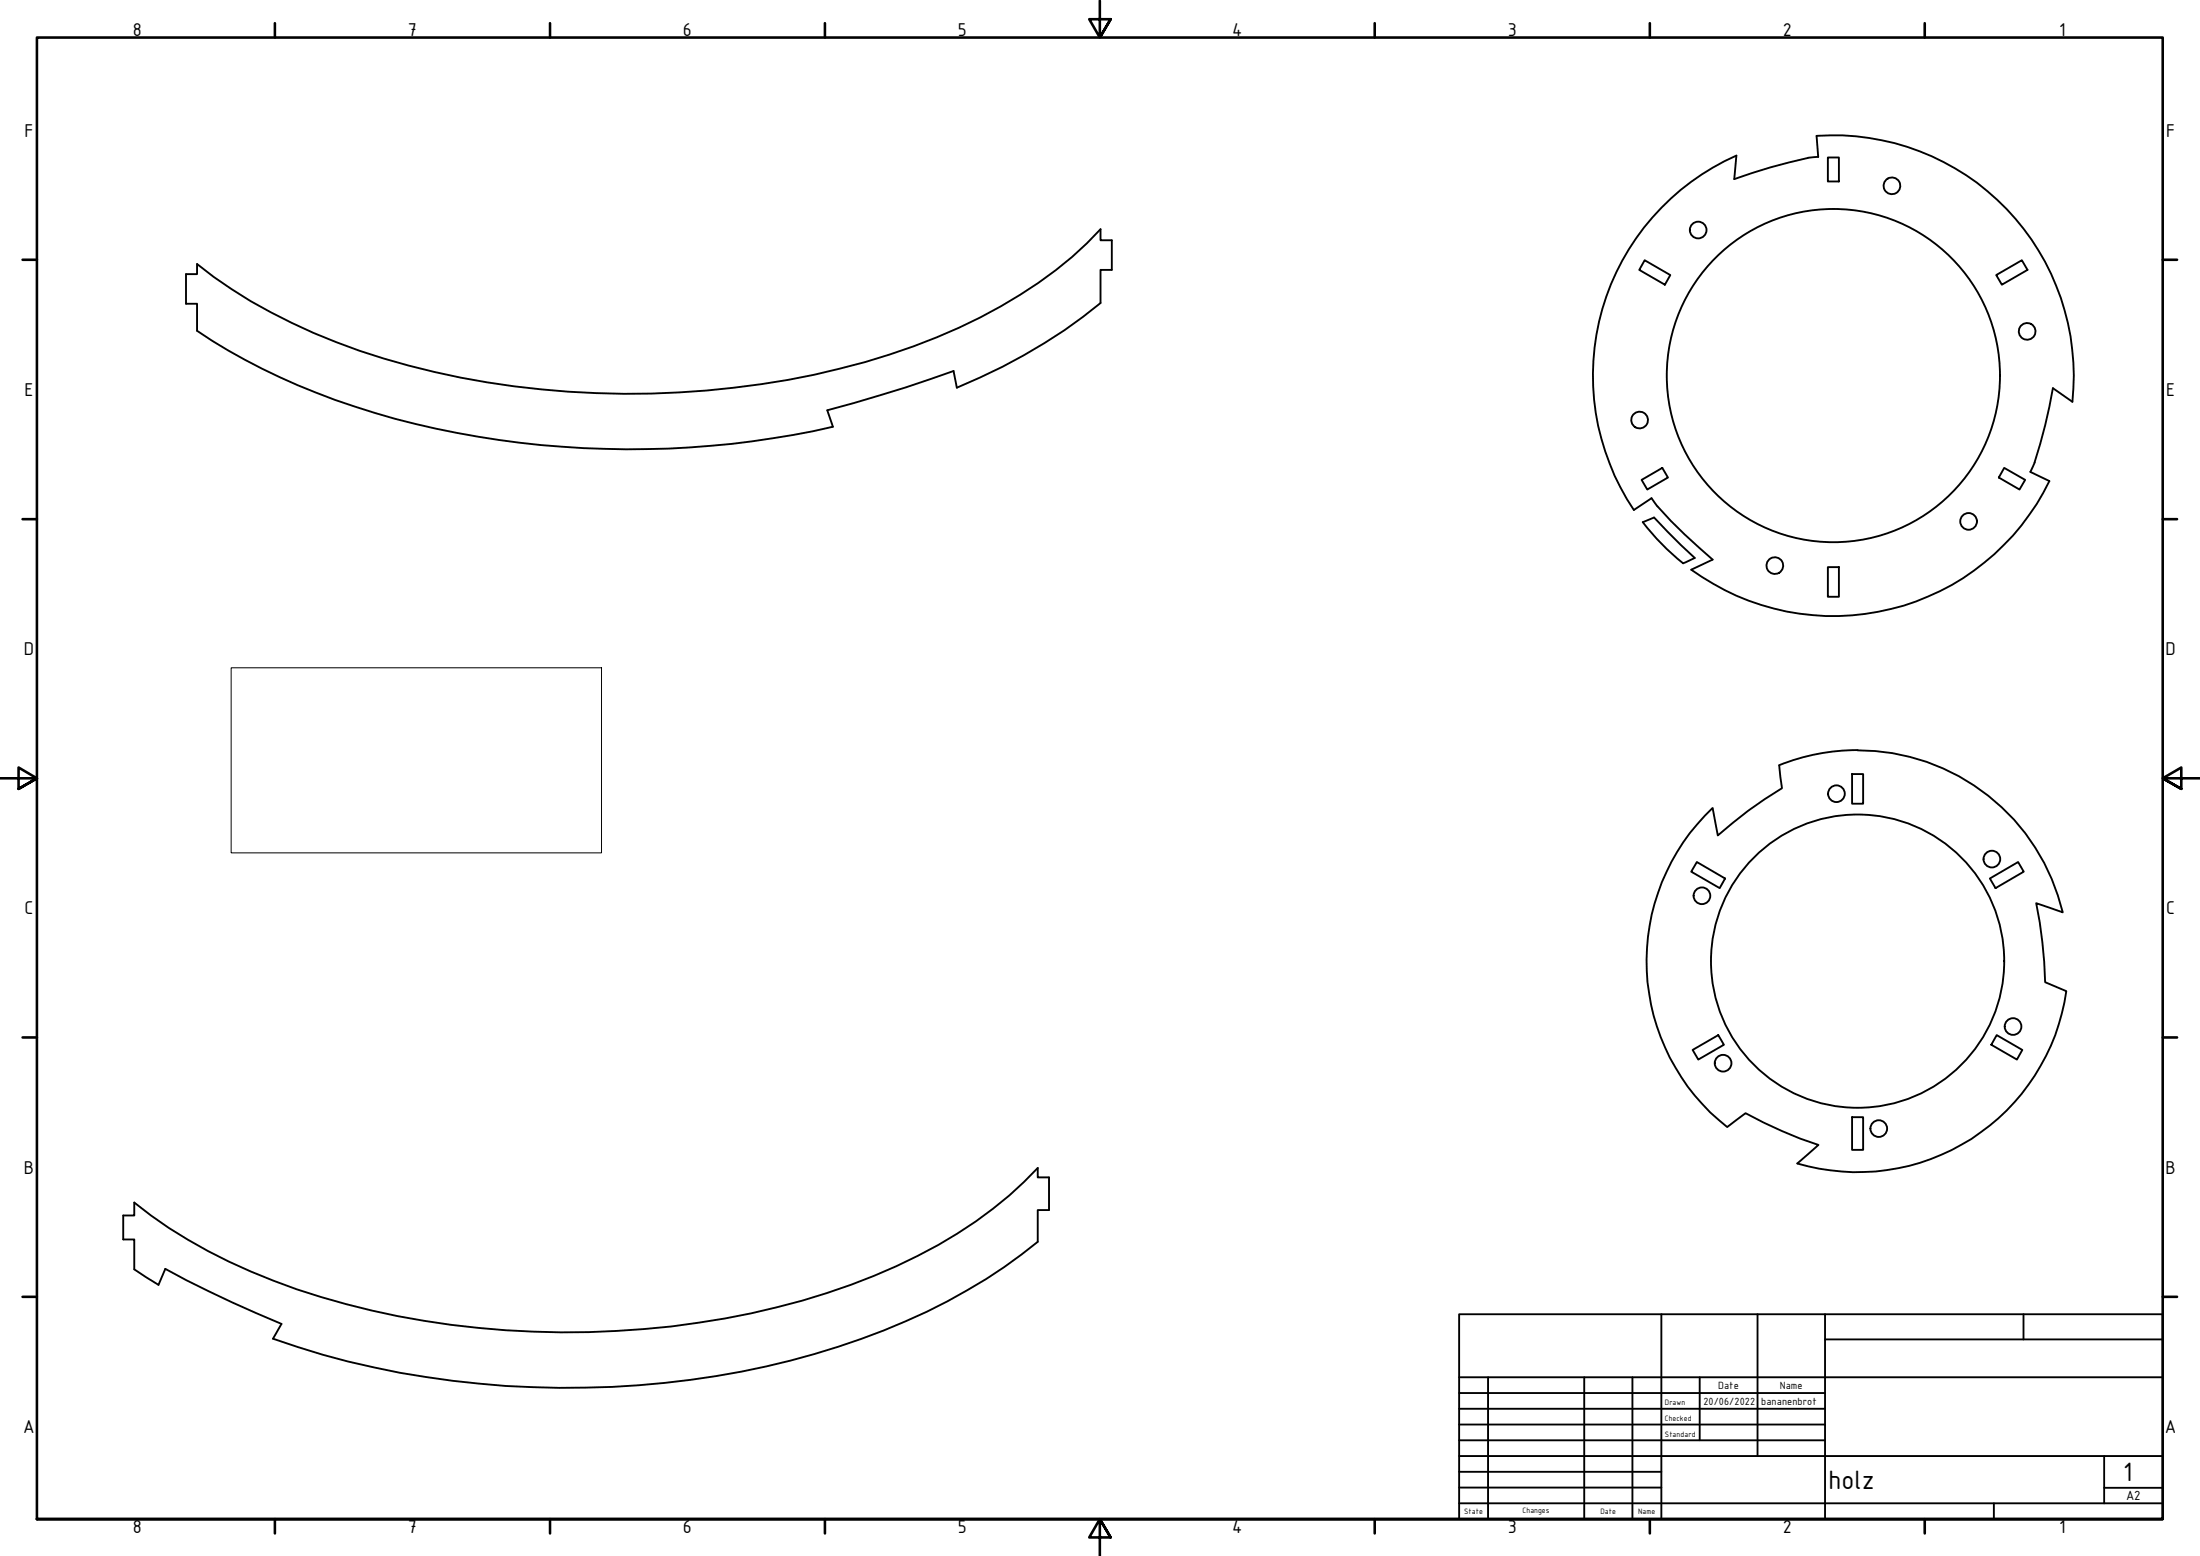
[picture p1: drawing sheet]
<svg xmlns="http://www.w3.org/2000/svg" width="594mm" height="420mm" viewBox="0 0 594 420" stroke-linecap="round" stroke-linejoin="round" font-family="sans-serif">
<!-- layer: Visible (ISO) -->
<g fill="none" stroke="#000" stroke-width=".51">
<path d="M488.2 42.7a153.3 153.3 0 0 0-19.9 5.7l.6-6.4a65 65 0 0 0-27.7 95.7l4.8-3.2M491 42.3l-2.8 .3M491 42.4l-.5-5.7a65 65 0 0 1 69.1 71.8l-5.2-3.7a144.5 144.5 0 0 1-5 20.1M493.6 42.5h3v6.5h-3zM50.2 74h3v-2.7a148.7 148.7 0 0 0 50.4 25.5 236.8 236.8 0 0 0 136.6-1.1 144.8 144.8 0 0 0 49.3-26.3l4-3.7 3.7-3.8v3h3v8h-3v8.9a151.6 151.6 0 0 1-38.8 22.9l-.9-4.5a379.2 379.2 0 0 1-34.1 10.6l1.5 4.4a247.5 247.5 0 0 1-129.1-5.4 171.6 171.6 0 0 1-42.6-20.5v-7.3h-3zM444.1 70.3l6.9 4-1.4 2.6-6.9-4zM539.1 74.3l6.9-4 1.5 2.6-6.9 4zM443.3 129.6l5.6-3.3 1.5 2.6-5.6 3.3zM541.2 126.3l5.7 3.3-1.6 2.6-5.5-3.3zM548.3 127.4l5.1 2.5a65 65 0 0 1-96.7 23.9l5.8-2.7a108.1 108.1 0 0 1-15.9-15.7l-.6-.9M549.4 124.9l-1.1 2.5M443.6 141a67.3 67.3 0 0 0 10.9 11.1l3.1-1.4-3.7-3.5-7.2-7.5-3.1 1.3"/>
<path d="M493.6 153.1h3v8h-3zM500.1 209h3v8h-3zM501.6 202.5a55.9 55.9 0 0 0-21.2 4.2l.8 6.1a113.2 113.2 0 0 0-17.3 12.8l-1.4-7.4a56.9 56.9 0 0 0 3.9 86.1l5-3.7a116.6 116.6 0 0 0 19.6 8.6l-5.7 5a56.9 56.9 0 0 0 72.7-46.6l-5.7-2.4a122.7 122.7 0 0 0-2.5-21.3l7.2 2.5a57 57 0 0 0-55.4-43.8M458.2 232.8l7.6 4.4-1.4 2.6-7.7-4.4zM537.3 237.2l7.7-4.4 1.5 2.6-7.6 4.4zM539.2 279.5l6.9 4-1.5 2.6-6.9-4zM457.1 283.5l6.9-4 1.5 2.6-6.9 4zM500.1 301.7h3v8.8h-3zM36.3 324.7a142.9 142.9 0 0 0 43.8 23.4 236 236 0 0 0 143.2 1.1 148 148 0 0 0 44.9-22.8l4.3-3.6 7.7-7.4v2.5h3.1v8.8h-3.1v8.6a162.4 162.4 0 0 1-53.8 28.3 246.7 246.7 0 0 1-132.4 4l-6.9-1.8-13.4-4.3 2.3-4a322.2 322.2 0 0 1-31.4-14.9l-1.8 4.3-6.5-4.1v-8.1h-3v-6.5h3z"/>
<circle cx="510.9" cy="50.2" r="2.25"/>
<circle cx="458.6" cy="62.1" r="2.25"/>
<circle cx="547.4" cy="89.5" r="2.25"/>
<circle cx="442.8" cy="113.4" r="2.25"/>
<circle cx="495.1" cy="101.4" r="45"/>
<circle cx="479.3" cy="152.7" r="2.25"/>
<circle cx="531.6" cy="140.8" r="2.25"/>
<circle cx="495.9" cy="214.3" r="2.25"/>
<circle cx="537.9" cy="232" r="2.25"/>
<circle cx="459.6" cy="241.9" r="2.25"/>
<circle cx="501.6" cy="259.5" r="39.6"/>
<circle cx="543.6" cy="277.2" r="2.25"/>
<circle cx="465.3" cy="287.1" r="2.25"/>
<circle cx="507.3" cy="304.7" r="2.25"/>
</g>
<!-- layer: Border (ISO) -->
<g fill="none" stroke="#000" stroke-width=".7">
<path d="M74.2 6.3v3.8M148.5 6.3v3.8M222.8 6.3v3.8M297 .2v9.9l-2.9-4.9h5.8l-2.9 4.9 2.9-4.9M371.2 6.3v3.8M445.5 6.3v3.8M519.7 6.3v3.8M6.1 70.1h3.9M584 70.1h3.9M6.1 140.2h3.9M584 140.2h3.9M0 210.2h10l-5-3v5.8l5-2.8-5 2.8"/>
<path d="M594 210.2h-10l5-3v5.8l-5-2.8 5 2.8M6.1 280.1h3.9M584 280.1h3.9M6.1 350.2h3.9M584 350.2h3.9M10 410.2v-400.1h574v400.1h-574h574M74.2 410.2v3.9M148.5 410.2v3.9M222.8 410.2v3.9M299.9 415.1l-2.9-4.9 2.9 4.9h-5.8l2.9-4.9v10M371.2 410.2v3.9M445.5 410.2v3.9"/>
<path d="M519.7 410.2v3.9"/>
</g>
<!-- layer: Title (ISO) -->
<g fill="none" stroke="#000" stroke-width=".51">
<path d="M394 354.9h190v55.3h-190zM448.6 354.9v55.3M474.6 354.9v38.3M492.8 354.9v55.3M546.4 354.9v6.8M394 376.2h98.8M394 371.9h190M401.8 371.9v38.3M427.8 371.9v38.3M440.8 371.9v38.3M459 371.9v17M492.8 361.7h91.2"/>
<path d="M394 380.4h98.8M394 384.7h98.8M394 388.9h98.8M394 393.2h190M394 397.4h54.6M568.2 393.2v12.7M394 405.9h190M394 401.7h54.6M538.4 405.9v4.3M568.2 401.7h15.8"/>
</g>
<!-- layer: Sketch Geometry (ISO) -->
<path d="M62.4 180.3h100v50h-100z" fill="none" stroke="#000" stroke-width=".27"/>
<g font-size="7.7">
<text x="573.3" y="400">1</text>
<text x="493.8" y="402.1">holz</text>
</g>
<g font-size="5.4">
<text x="35.9" y="9.8">8</text>
<text x="110.2" y="9.8">7</text>
<text x="184.4" y="9.8">6</text>
<text x="258.6" y="9.8">5</text>
<text x="332.7" y="9.8">4</text>
<text x="407.2" y="9.8">3</text>
<text x="481.4" y="9.8">2</text>
<text x="556" y="9.8">1</text>
<text x="6.6" y="36.9">F</text>
<text x="584.9" y="36.9">F</text>
<text x="6.6" y="106.9">E</text>
<text x="584.9" y="106.9">E</text>
<text x="6.5" y="176.9">D</text>
<text x="584.8" y="176.9">D</text>
<text x="6.6" y="246.9">C</text>
<text x="584.9" y="246.9">C</text>
<text x="6.5" y="316.9">B</text>
<text x="584.8" y="316.9">B</text>
<text x="6.3" y="386.9">A</text>
<text x="584.6" y="386.9">A</text>
<text x="35.9" y="414.1">8</text>
<text x="110.2" y="414.1">7</text>
<text x="184.4" y="414.1">6</text>
<text x="258.6" y="414.1">5</text>
<text x="332.7" y="414.1">4</text>
<text x="407.2" y="414.1">3</text>
<text x="481.4" y="414.1">2</text>
<text x="556" y="414.1">1</text>
</g>
<text font-size="3.9" x="574.1" y="405.1">A2</text>
<g font-size="3">
<text x="464" y="375.1">Date</text>
<text x="480.6" y="375.1">Name</text>
<text x="460" y="379.4">20/06/2022</text>
<text x="475.6" y="379.4">bananenbrot</text>
</g>
<g font-size="2.3">
<text x="449.6" y="379.4">Drawn</text>
<text x="449.6" y="383.6">Checked</text>
<text x="449.6" y="387.9">Standard</text>
<text x="395.4" y="408.8">State</text>
<text x="411.1" y="408.5">Changes</text>
<text x="432.2" y="408.8">Date</text>
<text x="442.4" y="408.8">Name</text>
</g>
</svg>
